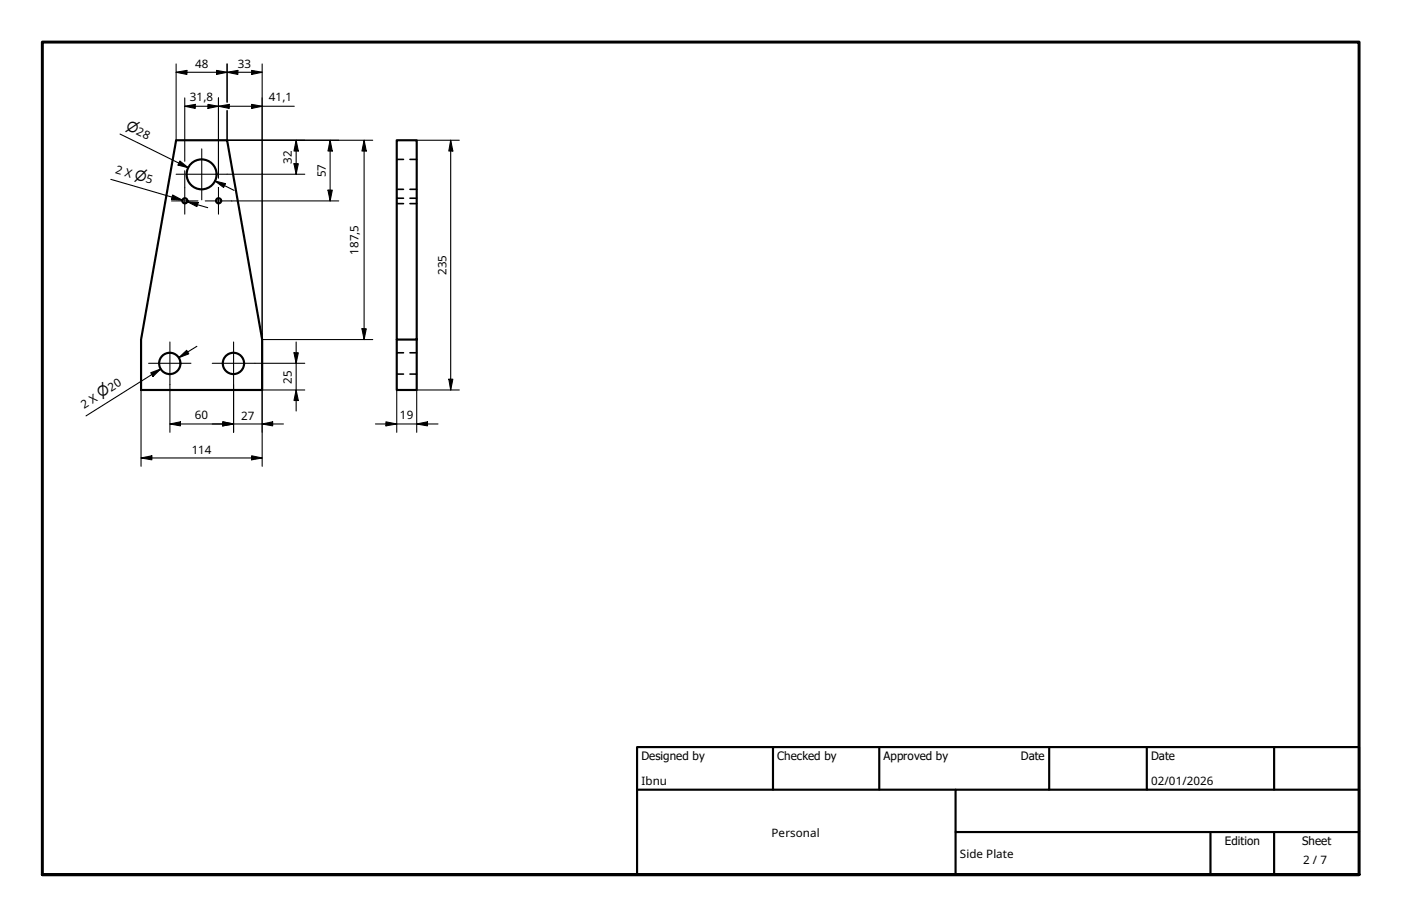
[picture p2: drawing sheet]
<svg xmlns="http://www.w3.org/2000/svg" width="330mm" height="216mm" viewBox="0 0 330 216" stroke-linecap="round" stroke-linejoin="round" font-family="sans-serif">
<!-- layer: Visible (ISO) -->
<g fill="none" stroke="#000" stroke-width=".51">
<path d="M41.5 33h12l8.2 46.9v11.9h-28.5v-11.9zM93.4 33h4.7v46.9h-4.7zM93.4 79.9v11.9h4.7v-11.9"/>
<circle cx="43.5" cy="47.3" r=".6"/>
<circle cx="47.5" cy="41.1" r="3.5"/>
<circle cx="51.5" cy="47.3" r=".6"/>
<circle cx="40" cy="85.6" r="2.51"/>
<circle cx="55" cy="85.6" r="2.51"/>
</g>
<!-- layer: Hidden (ISO) -->
<path d="M93.4 37.5h1.6M96.5 37.5h1.6M93.4 44.6h1.6M93.4 46.7h1.6M93.4 47.9h1.6M96.5 44.6h1.6M96.5 46.7h1.6M96.5 47.9h1.6M93.4 83.1h1.6M93.4 88.1h1.6M96.5 83.1h1.6M96.5 88.1h1.6" fill="none" stroke="#000" stroke-width=".38"/>
<!-- layer: Border (ISO) -->
<path d="M10 205.9v-196h310v196h-310h310" fill="none" stroke="#000" stroke-width=".7"/>
<!-- layer: Title (ISO) -->
<path d="M150 175.9h170v30h-170zM182 175.9v10M207 175.9v10M247 175.9v10M270 175.9v10M300 175.9v10M150 185.9h170M225 195.9h95M225 185.9v20M285 195.9v10M300 195.9v10" fill="none" stroke="#000" stroke-width=".51"/>
<!-- layer: Dimension (ISO) -->
<g fill="none" stroke="#000" stroke-width=".25">
<path d="M41.5 17l2.5-.4v.9zM41.5 17h20.2M41.5 15v18M51 16.6l2.5 .4-2.5 .5zM53.5 17l2.5-.4v.9zM53.5 15v9.1M59.2 16.6l2.5 .4-2.5 .5zM61.7 15v64.9h26.1M28.3 31.6l16 7.9-2.2-1.1M42.4 37.9l1.9 1.6-2.4-.6zM43.5 25l2.5-.4v.9zM43.5 25h25.8"/>
<path d="M43.5 23.1v14.9M49 24.6l2.4 .4-2.4 .5zM51.4 25l2.6-.4v.9zM51.4 23.1v17.9M53.5 26v7h34.3M59.2 24.6l2.5 .4-2.5 .5zM69.2 38.5h1l-.5 2.5zM69.7 33l.5 2.6h-1zM69.7 33v8M77.7 33l.5 2.6h-1zM77.7 33v14.3M85.7 33l.5 2.6h-1z"/>
<path d="M85.7 33v46.9M98.1 33h10M106.1 33l.5 2.6h-.9zM106.1 33v58.8M26.1 42.2l16.8 4.9-2.4-.7M40.6 45.9l2.3 1.2-2.5-.2zM43.5 40.2v.8M43.5 41.1v3.1M44.1 47.5l2.6 .2-.3 .9zM44.1 47.5l4.8 1.4M50.6 42.6l2.5 .6-.5 .9zM50.6 42.6l4.5 2.2"/>
<path d="M51.4 41.1v.8M51.4 44.1v.1M53.5 41h18.3M54.5 47.3h25.3M77.2 44.8h1l-.5 2.5zM85.2 77.4h1l-.5 2.5zM33.2 91.8v18M35.5 87.8l2.3-.9-1.8 1.7zM35.8 88.2l2-1.3-17.5 11M40 99.8l2.5-.5v1zM40 99.8h26.7M40 90.6v11.2"/>
<path d="M42.1 84.2l1.8-1.7 .5 .8zM46.4 81.5l-4.3 2.7M52.5 99.3l2.5 .5-2.5 .5zM55 90.6v11.2M60 85.5h11.8M61.7 99.8l2.5-.5v1zM69.2 83.1h1l-.5 2.4zM69.7 91.8l.5 2.5h-1zM69.7 80.5v16.3M71.8 91.8h-10.1v18M88.4 99.8h14.7M90.9 99.3l2.5 .5-2.5 .5z"/>
<path d="M93.4 91.8v10M98.1 99.8l2.5-.5v1zM105.7 89.3h.9l-.5 2.5zM108.1 91.8h-10v10M33.2 107.8l2.6-.5v1zM33.2 107.8h28.5M59.2 107.3l2.5 .5-2.5 .5z"/>
</g>
<g fill="#000">
<path d="M41.5 17l2.5-.4v.9zM51 16.6l2.5 .4-2.5 .5zM53.5 17l2.5-.4v.9zM59.2 16.6l2.5 .4-2.5 .5zM42.4 37.9l1.9 1.6-2.4-.6zM43.5 25l2.5-.4v.9zM49 24.6l2.4 .4-2.4 .5zM51.4 25l2.6-.4v.9zM59.2 24.6l2.5 .4-2.5 .5zM69.2 38.5h1l-.5 2.5zM69.7 33l.5 2.6h-1zM77.7 33l.5 2.6h-1z"/>
<path d="M85.7 33l.5 2.6h-1zM106.1 33l.5 2.6h-.9zM40.6 45.9l2.3 1.2-2.5-.2zM44.1 47.5l2.6 .2-.3 .9zM50.6 42.6l2.5 .6-.5 .9zM77.2 44.8h1l-.5 2.5zM85.2 77.4h1l-.5 2.5zM35.5 87.8l2.3-.9-1.8 1.7zM40 99.8l2.5-.5v1zM42.1 84.2l1.8-1.7 .5 .8zM61.7 99.8l2.5-.5v1zM69.2 83.1h1l-.5 2.4z"/>
<path d="M69.7 91.8l.5 2.5h-1zM98.1 99.8l2.5-.5v1zM105.7 89.3h.9l-.5 2.5zM33.2 107.8l2.6-.5v1zM52.5 99.3l2.5 .5-2.5 .5zM59.2 107.3l2.5 .5-2.5 .5zM90.9 99.3l2.5 .5-2.5 .5z"/>
</g>
<!-- layer: Center Mark (ISO) -->
<path d="M47.5 35.1v12M40.4 47.3h6.2M41.5 41h12M43.5 44.2v6.2M48.3 47.3h6.2M51.4 44.2v6.2M35 85.5h10M40 80.5v10.1M50 85.5h10M55 80.5v10.1" fill="none" stroke="#000" stroke-width=".25"/>
<g font-size="3.2">
<text x="29.5" y="30.3" transform="rotate(26 29.5 30.3)">⌀</text>
<text x="31.5" y="42.1" transform="rotate(16 31.5 42.1)">⌀</text>
<text x="23.7" y="93.8" transform="rotate(-32 23.7 93.8)">⌀</text>
</g>
<g font-size="2.7">
<text x="45.9" y="16">48</text>
<text x="56" y="16">33</text>
<text x="44.7" y="23.7">31,8</text>
<text x="63.3" y="23.7">41,1</text>
<text x="31.9" y="31.6" transform="rotate(26 31.9 31.6)">28</text>
<text x="27.1" y="40.8" transform="rotate(16 27.1 40.8)">2 X</text>
<text x="68.7" y="38.6" transform="rotate(-90 68.7 38.6)">32</text>
<text x="76.7" y="41.7" transform="rotate(-90 76.7 41.7)">57</text>
<text x="34.2" y="42.9" transform="rotate(16 34.2 42.9)">5</text>
<text x="84.4" y="60" transform="rotate(-90 84.4 60)">187,5</text>
<text x="105.1" y="64.8" transform="rotate(-90 105.1 64.8)">235</text>
<text x="26.2" y="92.3" transform="rotate(-32 26.2 92.3)">20</text>
<text x="68.7" y="90.3" transform="rotate(-90 68.7 90.3)">25</text>
<text x="19.8" y="96.3" transform="rotate(-32 19.8 96.3)">2 X</text>
<text x="45.8" y="98.7">60</text>
<text x="56.8" y="98.8">27</text>
<text x="94.2" y="98.7">19</text>
<text x="45.1" y="106.8">114</text>
<text x="151" y="179">Designed by</text>
<text x="183" y="179">Checked by</text>
<text x="208" y="179">Approved by</text>
<text x="240.3" y="178.9">Date</text>
<text x="271" y="178.9">Date</text>
<text x="151" y="184.8">Ibnu</text>
<text x="271" y="184.8">02/01/2026</text>
<text x="181.7" y="197">Personal</text>
<text x="226" y="201.9">Side Plate</text>
<text x="288.4" y="199">Edition</text>
<text x="306.6" y="199">Sheet</text>
<text x="306.8" y="203.4">2 / 7</text>
</g>
</svg>
